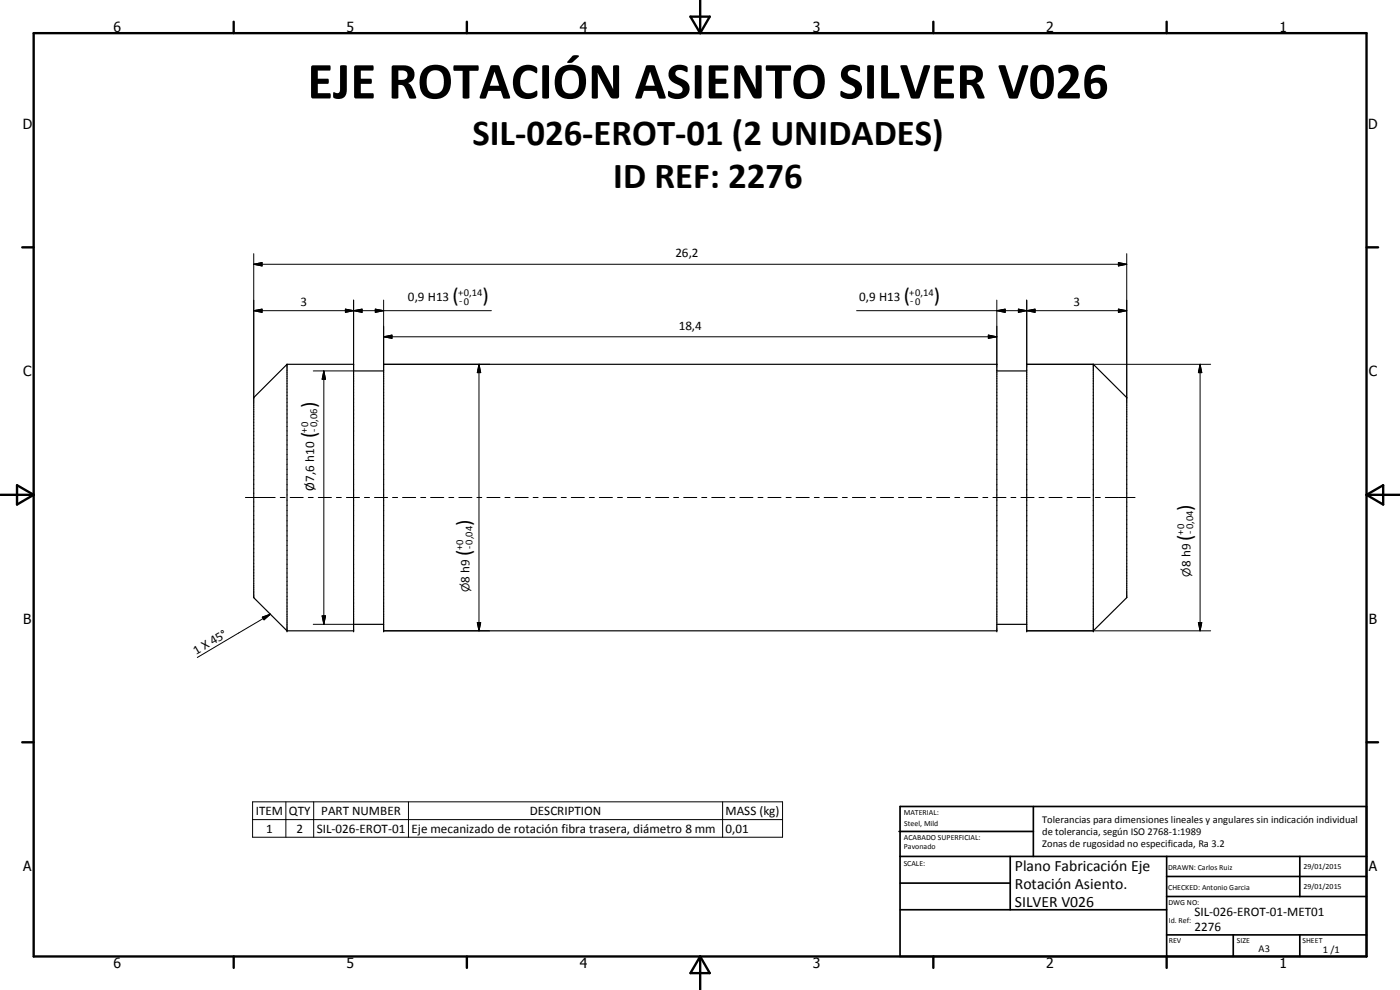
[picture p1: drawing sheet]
<svg xmlns="http://www.w3.org/2000/svg" width="420mm" height="297mm" viewBox="0 0 420 297" stroke-linecap="round" stroke-linejoin="round" font-family="sans-serif">
<path d="M86.1 109.3l-10 10v60l10 10M86.1 109.3v80M86.1 109.3h20v80h-20M106.1 111.3h9M115.1 109.3h184.1v80h-184.1zM299.2 111.3h8.9M328.1 109.3h-20v80h20M328.1 109.3v80M328.1 109.3l10 10v60l-10 10M106.1 187.3h9M299.2 187.3h8.9" fill="none" stroke="#000" stroke-width=".35"/>
<g fill="#000">
<circle cx="86.1" cy="189.3" r=".18"/>
<circle cx="106.1" cy="189.3" r=".18"/>
<circle cx="115.1" cy="189.3" r=".18"/>
<circle cx="299.2" cy="189.3" r=".18"/>
<circle cx="308.1" cy="189.3" r=".18"/>
<circle cx="328.1" cy="189.3" r=".18"/>
</g>
<g fill="none" stroke="#000" stroke-width=".71">
<path d="M10.1 9.9h400v277.1h-400zM70.1 6.5v3.4M140.1 6.5v3.4M207.2 5h5.8l-2.9 4.9zM210.1 0v9.9M280.1 6.5v3.4M350.1 6.5v3.4M6.7 74.2h3.4M410.1 74.2h3.5M.1 148.5h10M5.1 145.6l5 2.9-5 2.9zM410.1 148.5h10"/>
<path d="M410.1 148.5l5-2.9v5.8zM6.7 222.7h3.4M410.1 222.7h3.5M70.1 287v3.4M140.1 287v3.4M210.1 287v10M210.1 287l2.9 5h-5.8zM280.1 287v3.4M350.1 287v3.4"/>
</g>
<g fill="none" stroke="#000" stroke-width=".51">
<path d="M269.8 249.5h40.3M270.1 242h140v45h-140zM270.1 257h140M303.2 257v16M310.1 242v15M350.1 257v30M390.1 257v12M270.1 265h33.1M270.1 273h80M350.1 269h60M350.1 263h60M350.1 280.5h60"/>
<path d="M370.1 280.5v6.5M390.1 280.5v6.5"/>
</g>
<g fill="none" stroke="#000" stroke-width=".3">
<path d="M76.1 79.3l2.5-.5v1zM76.1 76.1v43.2M76.1 79.3h262M335.6 78.8l2.5 .5-2.5 .5zM338.1 76.1v43.2M76.1 93.2l2.5-.4v.9zM76.1 93.2h71.4M103.7 92.8l2.4 .4-2.4 .5zM106.1 93.2l2.6-.4v.9zM106.1 90v19.3M112.6 92.8l2.5 .4-2.5 .5zM115.1 90v19.3h31.8"/>
<path d="M257.1 93.2h81M299.2 93.2l2.5-.4v.9zM299.2 90v19.3M305.6 92.8l2.5 .4-2.5 .5zM308.1 93.2l2.5-.4v.9zM308.1 90v19.3h55.2M335.6 92.8l2.5 .4-2.5 .5zM94 111.3h12.1M97.2 111.3l.5 2.5h-1zM97.2 111.3v76M115.1 101l2.5-.5v1zM115.1 101h184.1"/>
<path d="M143.8 109.3l.5 2.5h-1.1zM143.8 109.3v80M296.6 100.5l2.6 .5-2.6 .5zM360.2 109.3l.5 2.5h-1zM360.2 109.3v80M73.6 149.3h9M84.1 149.3h1.5M87.1 149.3h3.9M92.5 149.3h1.5M95.5 149.3h4M101 149.3h1.4M104 149.3h3.9"/>
<path d="M109.4 149.3h1.5M112.4 149.3h3.9M117.8 149.3h1.5M120.8 149.3h3.9M126.3 149.3h1.5M129.2 149.3h4M134.7 149.3h1.5M137.7 149.3h3.9M143.1 149.3h1.5M146.1 149.3h4M151.5 149.3h1.6M154.6 149.3h3.9"/>
<path d="M160 149.3h1.5M163 149.3h4M168.4 149.3h1.6M171.4 149.3h4M176.9 149.3h1.5M179.9 149.3h3.9M185.3 149.3h1.5M188.3 149.3h3.9M193.7 149.3h1.5M196.8 149.3h3.9M202.2 149.3h1.5M205.2 149.3h3.9"/>
<path d="M210.6 149.3h1.5M213.6 149.3h3.9M219 149.3h1.5M222 149.3h4M227.5 149.3h1.5M230.5 149.3h3.9M235.9 149.3h1.5M238.9 149.3h4M244.4 149.3h1.5M247.3 149.3h4M252.8 149.3h1.5M255.8 149.3h3.9"/>
<path d="M261.2 149.3h1.5M264.2 149.3h4M269.7 149.3h1.5M272.7 149.3h3.9M278.1 149.3h1.5M281.1 149.3h3.9M286.5 149.3h1.5M289.5 149.3h3.9M295 149.3h1.4M298 149.3h3.9M303.4 149.3h1.5M306.4 149.3h3.9"/>
<path d="M311.8 149.3h1.5M314.8 149.3h4M320.2 149.3h1.6M323.3 149.3h3.9M328.7 149.3h1.5M331.7 149.3h8.9M78.7 185.2l2.4-.9-1.9 1.7zM81.1 184.3l-21.9 13M94 187.3h12.1M96.7 184.8h1l-.5 2.5zM115.1 189.3h31.8M143.2 186.8h1.1l-.5 2.5z"/>
<path d="M308.1 189.3h55.2M359.7 186.8h1l-.5 2.5zM75.8 240.6h159.1v10.6h-159.1zM75.8 245.9h159.1M85.8 240.6v10.6M94.1 240.6v10.6M122.6 240.6v10.6M216.9 240.6v10.6"/>
</g>
<g fill="#000">
<path d="M76.1 79.3l2.5-.5v1zM335.6 78.8l2.5 .5-2.5 .5zM76.1 93.2l2.5-.4v.9zM103.7 92.8l2.4 .4-2.4 .5zM106.1 93.2l2.6-.4v.9zM112.6 92.8l2.5 .4-2.5 .5zM299.2 93.2l2.5-.4v.9zM305.6 92.8l2.5 .4-2.5 .5zM308.1 93.2l2.5-.4v.9zM335.6 92.8l2.5 .4-2.5 .5zM97.2 111.3l.5 2.5h-1zM115.1 101l2.5-.5v1z"/>
<path d="M143.8 109.3l.5 2.5h-1.1zM296.6 100.5l2.6 .5-2.6 .5zM360.2 109.3l.5 2.5h-1zM78.7 185.2l2.4-.9-1.9 1.7zM96.7 184.8h1l-.5 2.5zM143.2 186.8h1.1l-.5 2.5zM359.7 186.8h1l-.5 2.5z"/>
</g>
<text font-size="15.8" x="92.3" y="29.5">EJE ROTACIÓN ASIENTO SILVER V026</text>
<g font-size="11">
<text x="141.8" y="43.6">SIL-026-EROT-01 (2 UNIDADES)</text>
<text x="184" y="56.3">ID REF: 2276</text>
</g>
<g font-size="6.3">
<text x="135.8" y="90.7">(</text>
<text x="144.8" y="90.7">)</text>
<text x="271.3" y="90.7">(</text>
<text x="280.2" y="90.7">)</text>
<text x="94.6" y="122.6" transform="rotate(-90 94.6 122.6)">)</text>
<text x="94.6" y="131.5" transform="rotate(-90 94.6 131.5)">(</text>
<text x="357.6" y="153.2" transform="rotate(-90 357.6 153.2)">)</text>
<text x="141.2" y="157.8" transform="rotate(-90 141.2 157.8)">)</text>
<text x="141.2" y="166.8" transform="rotate(-90 141.2 166.8)">(</text>
<text x="357.6" y="162.2" transform="rotate(-90 357.6 162.2)">(</text>
</g>
<g font-size="4.7">
<text x="304.6" y="261.2">Plano Fabricación Eje</text>
<text x="304.6" y="266.6">Rotación Asiento.</text>
<text x="304.6" y="272">SILVER V026</text>
</g>
<g font-size="4.2">
<text x="34" y="9.6">6</text>
<text x="104" y="9.6">5</text>
<text x="174" y="9.6">4</text>
<text x="244" y="9.6">3</text>
<text x="314" y="9.6">2</text>
<text x="384" y="9.6">1</text>
<text x="6.8" y="38.7">D</text>
<text x="410.6" y="38.7">D</text>
<text x="7" y="112.9">C</text>
<text x="410.8" y="112.9">C</text>
<text x="7" y="187.1">B</text>
<text x="410.8" y="187.1">B</text>
<text x="7" y="261.4">A</text>
<text x="410.8" y="261.4">A</text>
<text x="34" y="290.4">6</text>
<text x="104" y="290.4">5</text>
<text x="174" y="290.4">4</text>
<text x="244" y="290.4">3</text>
<text x="314" y="290.4">2</text>
<text x="384" y="290.4">1</text>
</g>
<g font-size="3.9">
<text x="202.7" y="77.3">26,2</text>
<text x="90.2" y="91.7">3</text>
<text x="122.4" y="90.3">0,9 H13</text>
<text x="257.8" y="90.3">0,9 H13</text>
<text x="322.1" y="91.7">3</text>
<text x="203.7" y="99">18,4</text>
<text x="94.3" y="147.2" transform="rotate(-90 94.3 147.2)">Ø7,6 h10</text>
<text x="357.2" y="170.2" transform="rotate(-90 357.2 170.2)">8 h9</text>
<text x="140.9" y="174.8" transform="rotate(-90 140.9 174.8)">8 h9</text>
<text x="58.8" y="196.6" transform="rotate(-31 58.8 196.6)">1 X 45°</text>
<text x="76.7" y="244.5">ITEM</text>
<text x="86.7" y="244.5">QTY</text>
<text x="96.4" y="244.5">PART NUMBER</text>
<text x="159" y="244.5">DESCRIPTION</text>
<text x="217.8" y="244.6">MASS (kg)</text>
<text x="79.9" y="249.8">1</text>
<text x="89" y="249.9">2</text>
<text x="95.1" y="249.9">SIL-026-EROT-01</text>
<text x="123.5" y="249.9">Eje mecanizado de rotación fibra trasera, diámetro 8 mm</text>
<text x="217.8" y="249.9">0,01</text>
<text x="358.5" y="275">SIL-026-EROT-01-MET01</text>
<text x="358.5" y="279.4">2276</text>
</g>
<g font-size="3.3">
<text x="357.2" y="173" transform="rotate(-90 357.2 173)">n</text>
<text x="140.9" y="177.6" transform="rotate(-90 140.9 177.6)">n</text>
</g>
<g font-size="3.1">
<text x="137.5" y="88.8">+0,14</text>
<text x="272.9" y="88.8">+0,14</text>
<text x="137.8" y="91.2">-0</text>
<text x="273.2" y="91.2">-0</text>
<text x="92.3" y="129.9" transform="rotate(-90 92.3 129.9)">+0</text>
<text x="95.2" y="129.6" transform="rotate(-90 95.2 129.6)">-0,06</text>
<text x="355.3" y="160.5" transform="rotate(-90 355.3 160.5)">+0</text>
<text x="358.1" y="160.2" transform="rotate(-90 358.1 160.2)">-0,04</text>
<text x="138.9" y="165.1" transform="rotate(-90 138.9 165.1)">+0</text>
<text x="141.8" y="164.8" transform="rotate(-90 141.8 164.8)">-0,04</text>
<text x="312.7" y="246.8">Tolerancias para dimensiones lineales y angulares sin indicación individual</text>
<text x="312.7" y="250.4">de tolerancia, según ISO 2768-1:1989</text>
<text x="312.7" y="254">Zonas de rugosidad no especificada, Ra 3.2</text>
<text x="377.7" y="285.6">A3</text>
<text x="397" y="285.9">1 /1</text>
</g>
<g font-size="2.4">
<text x="271.2" y="244.4">MATERIAL:</text>
<text x="271.3" y="252">ACABADO SUPERFICIAL:</text>
<text x="271.4" y="247.9">Steel, Mild</text>
<text x="271.3" y="254.6">Pavonado</text>
<text x="271.2" y="259.7">SCALE:</text>
<text x="350.6" y="261">DRAWN: Carlos Ruiz</text>
<text x="391.2" y="260.6">29/01/2015</text>
<text x="350.6" y="267">CHECKED: Antonio Garcia</text>
<text x="391.2" y="266.7">29/01/2015</text>
<text x="350.6" y="271.4">DWG NO:</text>
<text x="350.8" y="276.9">Id. Ref:</text>
<text x="350.8" y="282.8">REV</text>
<text x="371.2" y="282.9">SIZE</text>
<text x="390.9" y="282.9">SHEET</text>
</g>
</svg>
